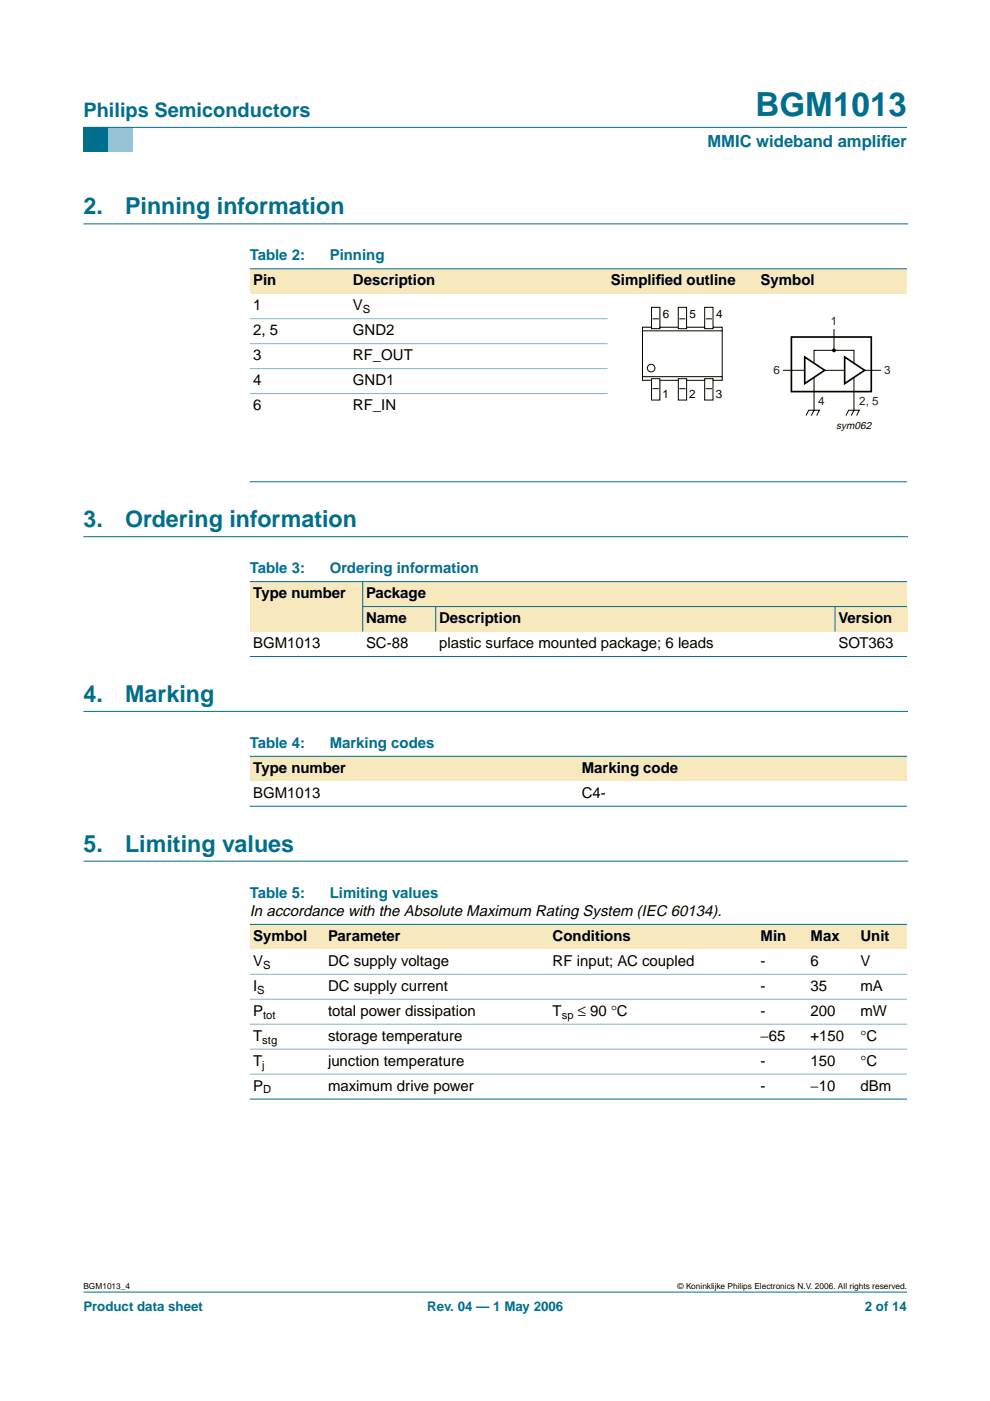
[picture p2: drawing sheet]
<svg xmlns="http://www.w3.org/2000/svg" width="210mm" height="297mm" viewBox="0 0 210 297" stroke-linecap="round" stroke-linejoin="round" font-family="sans-serif">
<path d="M17.7 273.9h174.6z" fill="#006e8c" stroke="#006e8c" stroke-width=".21"/>
<path d="M17.7 27h5.3v5.3h-5.3z" fill-rule="evenodd" fill="#006e8c"/>
<path d="M23 27h5.3v5.3h-5.3z" fill-rule="evenodd" fill="#96c4d6"/>
<path d="M17.7 27h174.6z" fill="#006e8c" stroke="#006e8c" stroke-width=".21"/>
<path d="M17.7 47.5h174.7M17.7 113.8h174.7M17.7 150.8h174.7M17.7 182.6h174.7" fill="none" stroke="#006e8c" stroke-width=".21"/>
<g fill="#f7e8bd">
<path d="M53 57h21.1v5.3h-21.1z" fill-rule="evenodd"/>
<path d="M74.1 57h44.1v5.3h-44.1z" fill-rule="evenodd"/>
<path d="M118.2 57h10.6v5.3h-10.6z" fill-rule="evenodd"/>
<path d="M128.8 57h31.8v5.3h-31.8z" fill-rule="evenodd"/>
<path d="M160.6 57h31.7v5.3h-31.7z" fill-rule="evenodd"/>
</g>
<g fill="#006e8c" stroke="#006e8c" stroke-width=".21">
<path d="M53 57h139.3z"/>
<path d="M53 102.1h139.3z"/>
</g>
<g fill="#80b6c6" stroke="#80b6c6" stroke-width=".21">
<path d="M53 67.6h75.8z"/>
<path d="M53 72.9h75.8z"/>
<path d="M53 78.2h75.8z"/>
<path d="M53 83.4h75.8z"/>
</g>
<g fill="none" stroke="#000" stroke-width=".21">
<path d="M136.2 79.9h16.9M136.2 70.1h16.9M138.1 69.4h-1.9v11.2h1.9M138.1 65.2h1.8v4.5h-1.8zM138.3 67.6h1.4M139.9 69.4h3.9M143.8 65.2h1.8v4.5h-1.8zM144 67.6h1.3M145.6 69.4h3.8M149.4 65.2h1.8v4.5h-1.8zM149.7 67.6h1.3M151.2 69.4h1.9v11.2h-1.9"/>
<path d="M166.1 78.5h4.5M172.6 76.8v-2.5h8.5v2.7M174.9 78.5h4.2M183.3 78.5h3.4M138.1 80.3h1.8v4.5h-1.8zM138.3 82.4h1.4M139.9 80.6h3.9M143.8 80.3h1.8v4.5h-1.8zM144 82.4h1.4M145.6 80.6h3.8M149.4 80.3h1.8v4.5h-1.8zM149.6 82.4h1.4"/>
<path d="M170.9 88.1l.6-1.1h2.2l-.5 1.1M172.6 80.2v6.8l-.6 1.1M179.4 88.1l.5-1.1h2.3l-.6 1.1M181.1 80.2v6.8l-.6 1.1"/>
<circle cx="138.1" cy="78" r=".81"/>
</g>
<path d="M167.8 71.5h16.9v11.5h-16.9zM170.6 75.7l4.3 2.8-4.3 2.8zM179.1 75.7l4.2 2.8-4.2 2.8z" fill="none" stroke="#000" stroke-width=".35"/>
<circle cx="176.8" cy="74.3" r=".28" fill="#000" stroke="#000" stroke-width=".25"/>
<path d="M176.8 69.8v4.8z" fill="#000" stroke="#000" stroke-width=".21"/>
<g fill="#f7e8bd">
<path d="M53 123.3h23.9v10.6h-23.9z" fill-rule="evenodd"/>
<path d="M76.9 123.3h115.4v5.3h-115.4z" fill-rule="evenodd"/>
<path d="M76.9 128.6h15.5v5.3h-15.5z" fill-rule="evenodd"/>
<path d="M92.4 128.6h84.6v5.3h-84.6z" fill-rule="evenodd"/>
<path d="M177 128.6h15.3v5.3h-15.3z" fill-rule="evenodd"/>
</g>
<g fill="#006e8c" stroke="#006e8c" stroke-width=".21">
<path d="M76.9 123.3v10.6z"/>
<path d="M92.4 128.6v5.3z"/>
<path d="M177 128.6v5.3z"/>
<path d="M53 123.3h139.3z"/>
<path d="M76.8 128.6h115.5z"/>
<path d="M53 139.2h139.3z"/>
</g>
<g fill="#f7e8bd">
<path d="M53 160.4h69.6v5.2h-69.6z" fill-rule="evenodd"/>
<path d="M122.6 160.4h69.7v5.2h-69.7z" fill-rule="evenodd"/>
</g>
<g fill="#006e8c" stroke="#006e8c" stroke-width=".21">
<path d="M53 160.4h139.3z"/>
<path d="M53 170.9h139.3z"/>
</g>
<g fill="#f7e8bd">
<path d="M53 196h15.8v5.3h-15.8z" fill-rule="evenodd"/>
<path d="M68.8 196h47.7v5.3h-47.7z" fill-rule="evenodd"/>
<path d="M116.5 196h35.2v5.3h-35.2z" fill-rule="evenodd"/>
<path d="M151.7 196h8.9v5.3h-8.9z" fill-rule="evenodd"/>
<path d="M160.6 196h10.5v5.3h-10.5z" fill-rule="evenodd"/>
<path d="M171.1 196h10.6v5.3h-10.6z" fill-rule="evenodd"/>
<path d="M181.7 196h10.6v5.3h-10.6z" fill-rule="evenodd"/>
</g>
<g fill="#006e8c" stroke="#006e8c" stroke-width=".21">
<path d="M53 196h139.3z"/>
<path d="M53 233h139.3z"/>
</g>
<g fill="#80b6c6" stroke="#80b6c6" stroke-width=".21">
<path d="M53 206.6h139.3z"/>
<path d="M53 211.9h139.3z"/>
<path d="M53 217.2h139.3z"/>
<path d="M53 222.4h139.3z"/>
<path d="M53 227.7h139.3z"/>
</g>
<text font-size="7.1" fill="#006e8c" x="160.2" y="24.7">BGM1013</text>
<g font-size="4.9" fill="#006e8c">
<text x="17.7" y="45.5">2.</text>
<text x="26.5" y="45.5">Pinning information</text>
<text x="17.7" y="111.8">3.</text>
<text x="26.5" y="111.8">Ordering information</text>
<text x="17.7" y="148.8">4.</text>
<text x="26.5" y="148.8">Marking</text>
<text x="17.7" y="180.6">5.</text>
<text x="26.5" y="180.6">Limiting values</text>
</g>
<text font-size="4.2" fill="#006e8c" x="17.7" y="24.9">Philips Semiconductors</text>
<g font-size="3.5" fill="#006e8c">
<text x="150" y="31.1">MMIC wideband amplif</text>
<text x="186.8" y="31.1">ier</text>
</g>
<g font-size="3.2" fill="#006e8c">
<text x="53" y="55.2">Table 2:</text>
<text x="69.9" y="55.2">Pinning</text>
<text x="53" y="121.5">Table 3:</text>
<text x="69.9" y="121.5">Ordering information</text>
<text x="53" y="158.6">Table 4:</text>
<text x="69.9" y="158.6">Marking codes</text>
<text x="53" y="190.3">Table 5:</text>
<text x="69.9" y="190.3">Limiting values</text>
</g>
<g font-size="3.2">
<text x="53.7" y="65.8">1</text>
<text x="53.7" y="60.5">Pin</text>
<text x="74.8" y="60.5">Description</text>
<text x="74.8" y="65.8">V</text>
<text x="129.5" y="60.5">Simplif</text>
<text x="139" y="60.5">ied outline</text>
<text x="161.3" y="60.5">Symbol</text>
<text x="53.7" y="71.1">2, 5</text>
<text x="74.8" y="71.1">GND2</text>
<text x="53.7" y="76.4">3</text>
<text x="74.8" y="76.4">RF_OUT</text>
<text x="53.7" y="81.7">4</text>
<text x="74.8" y="81.7">GND1</text>
<text x="53.7" y="87">6</text>
<text x="74.8" y="87">RF_IN</text>
<text x="53.7" y="126.8">Type number</text>
<text x="77.6" y="126.8">Package</text>
<text x="53.7" y="137.4">BGM1013</text>
<text x="77.6" y="132.1">Name</text>
<text x="77.6" y="137.4">SC-88</text>
<text x="93.1" y="132.1">Description</text>
<text x="93.1" y="137.4">plastic surface mounted package; 6 leads</text>
<text x="177.8" y="132.1">Version</text>
<text x="177.8" y="137.4">SOT363</text>
<text x="53.7" y="163.9">Type number</text>
<text x="123.3" y="163.9">Marking code</text>
<text x="53.7" y="169.2">BGM1013</text>
<text x="123.3" y="169.2">C4-</text>
<text x="53" y="194.2">In accordance with the Absolute Maximum Rating System (IEC 60134).</text>
<text x="53.7" y="199.5">Symbol</text>
<text x="69.5" y="199.5">Parameter</text>
<text x="117.2" y="199.5">Conditions</text>
<text x="161.3" y="199.5">Min</text>
<text x="171.9" y="199.5">Max</text>
<text x="182.4" y="199.5">Unit</text>
<text x="53.7" y="204.8">V</text>
<text x="69.5" y="204.8">DC supply voltage</text>
<text x="117.2" y="204.8">RF input; AC coupled</text>
<text x="161.3" y="204.8">-</text>
<text x="171.9" y="204.8">6</text>
<text x="182.4" y="204.8">V</text>
<text x="53.7" y="210.1">I</text>
<text x="53.7" y="215.4">P</text>
<text x="69.5" y="210.1">DC supply current</text>
<text x="69.5" y="215.4">total power dissipation</text>
<text x="117.2" y="215.4">T</text>
<text x="122.5" y="215.4">≤ 90 °C</text>
<text x="161.3" y="215.4">-</text>
<text x="161.3" y="210.1">-</text>
<text x="171.9" y="215.4">200</text>
<text x="171.9" y="210.1">35</text>
<text x="182.4" y="215.4">mW</text>
<text x="182.4" y="210.1">mA</text>
<text x="53.7" y="220.7">T</text>
<text x="69.5" y="220.7">storage temperature</text>
<text x="161.3" y="220.7">−65</text>
<text x="171.9" y="220.7">+150</text>
<text x="182.4" y="220.7">°C</text>
<text x="53.7" y="226">T</text>
<text x="69.5" y="226">junction temperature</text>
<text x="161.3" y="226">-</text>
<text x="171.9" y="226">150</text>
<text x="182.4" y="226">°C</text>
<text x="53.7" y="231.3">P</text>
<text x="69.5" y="231.3">maximum drive power</text>
<text x="161.3" y="231.3">-</text>
<text x="171.9" y="231.3">−10</text>
<text x="182.4" y="231.3">dBm</text>
</g>
<g font-size="2.8" fill="#006e8c">
<text x="17.7" y="278">Product data sheet</text>
<text x="90.6" y="278">Rev. 04 — 1 May 2006</text>
<text x="183.4" y="278">2 of 14</text>
</g>
<g font-size="2.5">
<text x="140.5" y="67.3">6</text>
<text x="146.2" y="67.3">5</text>
<text x="151.9" y="67.3">4</text>
<text x="140.5" y="84.4">1</text>
<text x="146.1" y="84.4">2</text>
<text x="151.8" y="84.4">3</text>
</g>
<g font-size="2.5" fill="#231f20">
<text x="176.1" y="68.9">1</text>
<text x="164" y="79.4">6</text>
<text x="187.4" y="79.4">3</text>
<text x="173.4" y="85.8">4</text>
<text x="182.2" y="85.8">2, 5</text>
</g>
<g font-size="2.4">
<text x="77" y="66.4">S</text>
<text x="55.8" y="205.4">S</text>
<text x="54.6" y="210.7">S</text>
<text x="55.8" y="216">tot</text>
<text x="119.1" y="216">sp</text>
<text x="55.6" y="221.3">stg</text>
<text x="55.6" y="226.5">j</text>
<text x="55.8" y="231.8">D</text>
</g>
<text font-size="2.2" x="177.3" y="90.9">sym062</text>
<g font-size="1.8">
<text x="17.7" y="273.4">BGM1013_4</text>
<text x="143.7" y="273.4">© Koninklijke Philips Electronics N.V. 2006. All rights reserved.</text>
</g>
</svg>
